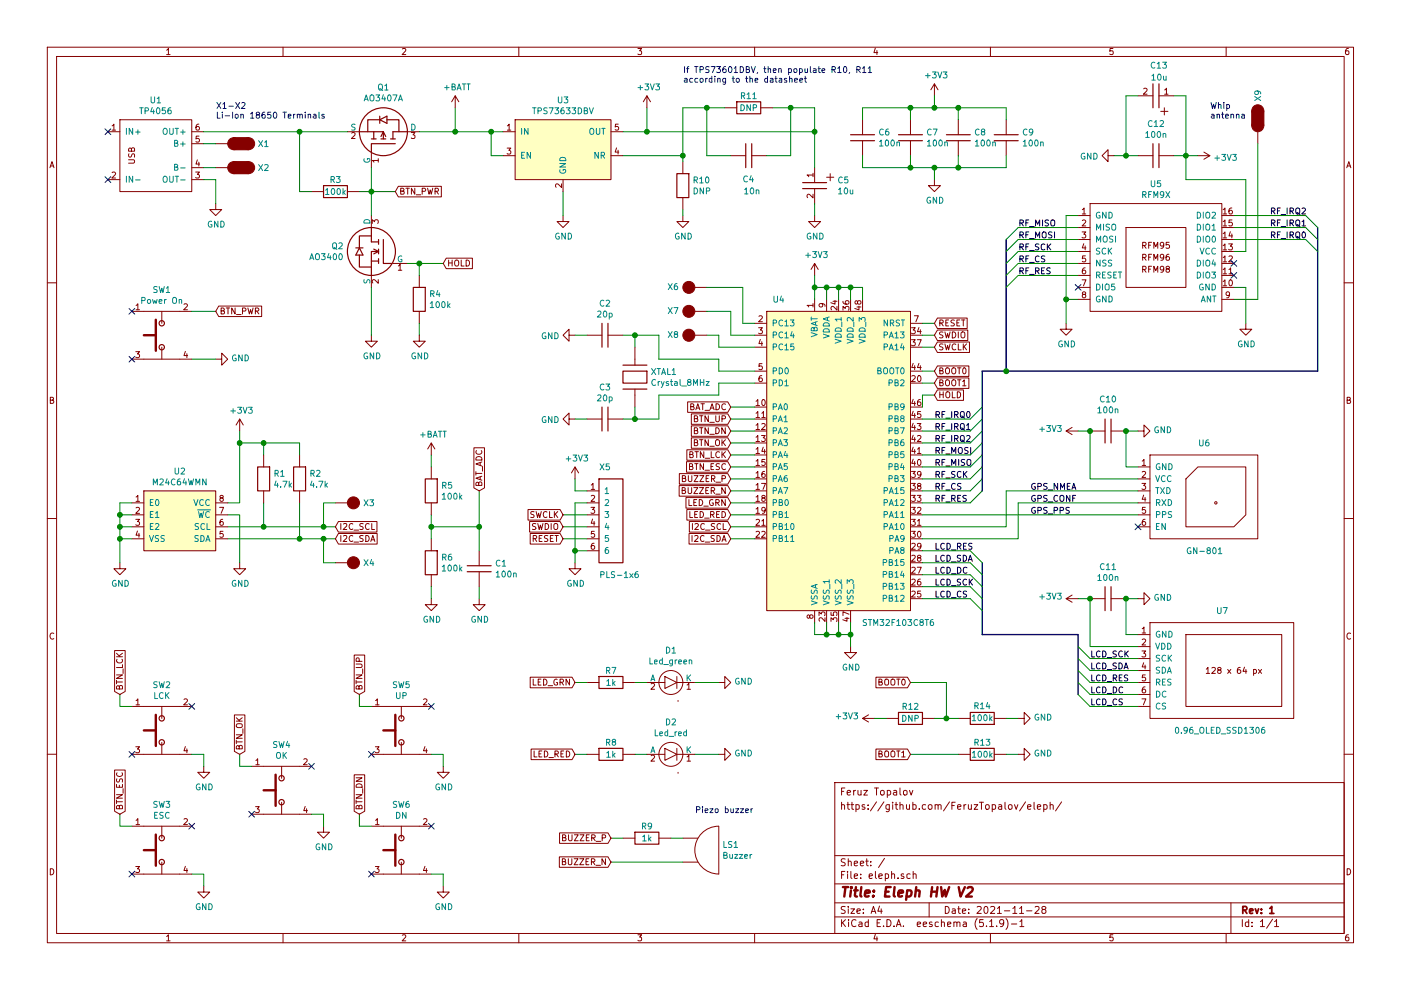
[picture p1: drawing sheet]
EESchema Schematic File Version 4
EELAYER 30 0
EELAYER END
$Descr A4 11693 8268
encoding utf-8
Sheet 1 1
Title "Eleph HW V2"
Date "2021-11-28"
Rev "1"
Comp ""
Comment1 ""
Comment2 ""
Comment3 "https://github.com/FeruzTopalov/eleph/"
Comment4 "Feruz Topalov"
$EndDescr
$Comp
L eleph:STM32F103C8T6 U4
U 1 1
P 6300 2500
F 0 "U4" H 6500 2500 50  0000 C CNN
F 1 "STM32F103C8T6" H 7500 -200 50  0000 C CNN
F 2 "eleph:LQFP-48" H 6300 2400 50  0001 C CNN
F 3 "" H 6300 2400 50  0001 C CNN
	1    6300 2500
	1    0    0    -1  
$EndComp
$Comp
L eleph:Crystal_8MHz XTAL1
U 1 1
P 5300 2900
F 0 "XTAL1" V 5504 3030 50  0000 L CNN
F 1 "Crystal_8MHz" V 5595 3030 50  0000 L CNN
F 2 "eleph:HC49SM" H 5300 2900 50  0001 C CNN
F 3 "" H 5300 2900 50  0001 C CNN
	1    5300 2900
	0    1    1    0   
$EndComp
$Comp
L eleph:TP4056 U1
U 1 1
P 900 1100
F 0 "U1" H 1300 1365 50  0000 C CNN
F 1 "TP4056" H 1300 1274 50  0000 C CNN
F 2 "eleph:TP4056" H 900 1100 50  0001 C CNN
F 3 "" H 900 1100 50  0001 C CNN
	1    900  1100
	1    0    0    -1  
$EndComp
$Comp
L eleph:TPS73633DBV U3
U 1 1
P 4200 1000
F 0 "U3" H 4700 1165 50  0000 C CNN
F 1 "TPS73633DBV" H 4700 1074 50  0000 C CNN
F 2 "eleph:SOT-23-5" H 4200 1000 50  0001 C CNN
F 3 "" H 4200 1000 50  0001 C CNN
	1    4200 1000
	1    0    0    -1  
$EndComp
$Comp
L eleph:AO3400 Q2
U 1 1
P 3400 2200
F 0 "Q2" H 3930 2346 50  0000 L CNN
F 1 "AO3400" H 3930 2255 50  0000 L CNN
F 2 "eleph:SOT-23" H 3300 2800 50  0001 C CNN
F 3 "" H 3300 2800 50  0001 C CNN
	1    3400 2200
	-1   0    0    -1  
$EndComp
$Comp
L eleph:AO3407A Q1
U 1 1
P 3100 1400
F 0 "Q1" V 3767 1500 50  0000 C CNN
F 1 "AO3407A" V 3676 1500 50  0000 C CNN
F 2 "eleph:SOT-23" H 3000 2000 50  0001 C CNN
F 3 "" H 3000 2000 50  0001 C CNN
	1    3100 1400
	0    1    -1   0   
$EndComp
$Comp
L eleph:M24C64WMN U2
U 1 1
P 1100 4100
F 0 "U2" H 1500 4265 50  0000 C CNN
F 1 "M24C64WMN" H 1500 4174 50  0000 C CNN
F 2 "eleph:SOIC-8" H 1100 4100 50  0001 C CNN
F 3 "" H 1100 4100 50  0001 C CNN
	1    1100 4100
	1    0    0    -1  
$EndComp
$Comp
L eleph:Pad_oval X1
U 1 1
P 1800 1200
F 0 "X1" H 2200 1200 50  0000 C CNN
F 1 "Pad_oval" H 2000 1100 50  0001 C CNN
F 2 "eleph:Pad_oval" H 1800 1200 50  0001 C CNN
F 3 "" H 1800 1200 50  0001 C CNN
	1    1800 1200
	1    0    0    -1  
$EndComp
$Comp
L eleph:Buzzer LS1
U 1 1
P 5700 6900
F 0 "LS1" H 6028 6746 50  0000 L CNN
F 1 "Buzzer" H 6028 6655 50  0000 L CNN
F 2 "eleph:Buzzer_pitch7.6mm" H 5700 6900 50  0001 C CNN
F 3 "" H 5700 6900 50  0001 C CNN
	1    5700 6900
	1    0    0    -1  
$EndComp
$Comp
L eleph:Button SW4
U 1 1
P 2100 6400
F 0 "SW4" H 2350 6581 50  0000 C CNN
F 1 "OK" H 2350 6490 50  0000 C CNN
F 2 "eleph:6x6switch_smd" H 2100 6600 50  0001 C CNN
F 3 "" H 2100 6600 50  0001 C CNN
	1    2100 6400
	1    0    0    -1  
$EndComp
$Comp
L eleph:Pad_oval X2
U 1 1
P 1800 1400
F 0 "X2" H 2200 1400 50  0000 C CNN
F 1 "Pad_oval" H 2000 1300 50  0001 C CNN
F 2 "eleph:Pad_oval" H 1800 1400 50  0001 C CNN
F 3 "" H 1800 1400 50  0001 C CNN
	1    1800 1400
	1    0    0    -1  
$EndComp
$Comp
L eleph:C C4
U 1 1
P 6400 1300
F 0 "C4" H 6500 1500 50  0000 L CNN
F 1 "10n" H 6450 1600 50  0000 L CNN
F 2 "eleph:C0805" H 6400 1800 50  0001 C CNN
F 3 "" H 6400 1800 50  0001 C CNN
	1    6400 1300
	-1   0    0    1   
$EndComp
$Comp
L power:GND #PWR04
U 1 1
P 1800 1700
F 0 "#PWR04" H 1800 1450 50  0001 C CNN
F 1 "GND" H 1805 1527 50  0000 C CNN
F 2 "" H 1800 1700 50  0001 C CNN
F 3 "" H 1800 1700 50  0001 C CNN
	1    1800 1700
	1    0    0    -1  
$EndComp
$Comp
L power:+3V3 #PWR022
U 1 1
P 5400 900
F 0 "#PWR022" H 5400 750 50  0001 C CNN
F 1 "+3V3" H 5415 1073 50  0000 C CNN
F 2 "" H 5400 900 50  0001 C CNN
F 3 "" H 5400 900 50  0001 C CNN
	1    5400 900 
	1    0    0    -1  
$EndComp
$Comp
L power:GND #PWR017
U 1 1
P 4700 1800
F 0 "#PWR017" H 4700 1550 50  0001 C CNN
F 1 "GND" H 4705 1627 50  0000 C CNN
F 2 "" H 4700 1800 50  0001 C CNN
F 3 "" H 4700 1800 50  0001 C CNN
	1    4700 1800
	1    0    0    -1  
$EndComp
$Comp
L eleph:R R3
U 1 1
P 2600 1600
F 0 "R3" H 2800 1700 50  0000 C CNN
F 1 "100k" H 2800 1600 50  0000 C CNN
F 2 "eleph:R0805" H 2700 2100 50  0001 C CNN
F 3 "" H 2700 2100 50  0001 C CNN
	1    2600 1600
	1    0    0    -1  
$EndComp
$Comp
L eleph:Button SW1
U 1 1
P 1100 2600
F 0 "SW1" H 1350 2781 50  0000 C CNN
F 1 "Power On" H 1350 2690 50  0000 C CNN
F 2 "eleph:52x52switch_smd_lowprofile" H 1100 2800 50  0001 C CNN
F 3 "" H 1100 2800 50  0001 C CNN
	1    1100 2600
	1    0    0    -1  
$EndComp
$Comp
L eleph:R R4
U 1 1
P 3500 2300
F 0 "R4" V 3654 2380 50  0000 L CNN
F 1 "100k" V 3745 2380 50  0000 L CNN
F 2 "eleph:R0805" H 3600 2800 50  0001 C CNN
F 3 "" H 3600 2800 50  0001 C CNN
	1    3500 2300
	0    1    1    0   
$EndComp
$Comp
L eleph:R R5
U 1 1
P 3600 3900
F 0 "R5" V 3754 3980 50  0000 L CNN
F 1 "100k" V 3845 3980 50  0000 L CNN
F 2 "eleph:R0805" H 3700 4400 50  0001 C CNN
F 3 "" H 3700 4400 50  0001 C CNN
	1    3600 3900
	0    1    1    0   
$EndComp
$Comp
L eleph:R R6
U 1 1
P 3600 4500
F 0 "R6" V 3754 4580 50  0000 L CNN
F 1 "100k" V 3845 4580 50  0000 L CNN
F 2 "eleph:R0805" H 3700 5000 50  0001 C CNN
F 3 "" H 3700 5000 50  0001 C CNN
	1    3600 4500
	0    1    1    0   
$EndComp
$Comp
L eleph:C C3
U 1 1
P 4900 3500
F 0 "C3" H 5050 3767 50  0000 C CNN
F 1 "20p" H 5050 3676 50  0000 C CNN
F 2 "eleph:C0805" H 4900 4000 50  0001 C CNN
F 3 "" H 4900 4000 50  0001 C CNN
	1    4900 3500
	1    0    0    -1  
$EndComp
$Comp
L eleph:C C2
U 1 1
P 4900 2800
F 0 "C2" H 5050 3067 50  0000 C CNN
F 1 "20p" H 5050 2976 50  0000 C CNN
F 2 "eleph:C0805" H 4900 3300 50  0001 C CNN
F 3 "" H 4900 3300 50  0001 C CNN
	1    4900 2800
	1    0    0    -1  
$EndComp
$Comp
L eleph:C_pol C13
U 1 1
P 9800 800
F 0 "C13" H 9850 550 50  0000 L CNN
F 1 "10u" H 9850 650 50  0000 L CNN
F 2 "eleph:C_tantA" H 9800 1300 50  0001 C CNN
F 3 "" H 9800 1300 50  0001 C CNN
	1    9800 800 
	-1   0    0    1   
$EndComp
$Comp
L eleph:R R7
U 1 1
P 4900 5700
F 0 "R7" H 5100 5800 50  0000 C CNN
F 1 "1k" H 5100 5700 50  0000 C CNN
F 2 "eleph:R0805" H 5000 6200 50  0001 C CNN
F 3 "" H 5000 6200 50  0001 C CNN
	1    4900 5700
	1    0    0    -1  
$EndComp
$Comp
L eleph:R R8
U 1 1
P 4900 6300
F 0 "R8" H 5100 6400 50  0000 C CNN
F 1 "1k" H 5100 6300 50  0000 C CNN
F 2 "eleph:R0805" H 5000 6800 50  0001 C CNN
F 3 "" H 5000 6800 50  0001 C CNN
	1    4900 6300
	1    0    0    -1  
$EndComp
$Comp
L power:GND #PWR019
U 1 1
P 4800 3500
F 0 "#PWR019" H 4800 3250 50  0001 C CNN
F 1 "GND" V 4805 3372 50  0000 R CNN
F 2 "" H 4800 3500 50  0001 C CNN
F 3 "" H 4800 3500 50  0001 C CNN
	1    4800 3500
	0    1    1    0   
$EndComp
$Comp
L power:GND #PWR018
U 1 1
P 4800 2800
F 0 "#PWR018" H 4800 2550 50  0001 C CNN
F 1 "GND" V 4805 2672 50  0000 R CNN
F 2 "" H 4800 2800 50  0001 C CNN
F 3 "" H 4800 2800 50  0001 C CNN
	1    4800 2800
	0    1    1    0   
$EndComp
$Comp
L power:+3V3 #PWR06
U 1 1
P 2000 3600
F 0 "#PWR06" H 2000 3450 50  0001 C CNN
F 1 "+3V3" H 2015 3773 50  0000 C CNN
F 2 "" H 2000 3600 50  0001 C CNN
F 3 "" H 2000 3600 50  0001 C CNN
	1    2000 3600
	1    0    0    -1  
$EndComp
$Comp
L power:GND #PWR01
U 1 1
P 1000 4700
F 0 "#PWR01" H 1000 4450 50  0001 C CNN
F 1 "GND" H 1005 4527 50  0000 C CNN
F 2 "" H 1000 4700 50  0001 C CNN
F 3 "" H 1000 4700 50  0001 C CNN
	1    1000 4700
	1    0    0    -1  
$EndComp
Wire Wire Line
	1900 4200 2000 4200
Wire Wire Line
	2000 4200 2000 3700
Connection ~ 2000 3700
Wire Wire Line
	2000 3700 2000 3600
Wire Wire Line
	1100 4500 1000 4500
Wire Wire Line
	1000 4500 1000 4700
Wire Wire Line
	1100 4200 1000 4200
Wire Wire Line
	1000 4200 1000 4300
Connection ~ 1000 4500
Wire Wire Line
	1100 4300 1000 4300
Connection ~ 1000 4300
Wire Wire Line
	1000 4300 1000 4400
Wire Wire Line
	1100 4400 1000 4400
Connection ~ 1000 4400
Wire Wire Line
	1000 4400 1000 4500
$Comp
L power:GND #PWR07
U 1 1
P 2000 4700
F 0 "#PWR07" H 2000 4450 50  0001 C CNN
F 1 "GND" H 2005 4527 50  0000 C CNN
F 2 "" H 2000 4700 50  0001 C CNN
F 3 "" H 2000 4700 50  0001 C CNN
	1    2000 4700
	1    0    0    -1  
$EndComp
Wire Wire Line
	1900 4300 2000 4300
Wire Wire Line
	2000 4300 2000 4700
Text GLabel 2800 4400 2    50   Input ~ 0
I2C_SCL
Text GLabel 2800 4500 2    50   Input ~ 0
I2C_SDA
Wire Wire Line
	2800 4400 2700 4400
$Comp
L eleph:R R9
U 1 1
P 5200 7000
F 0 "R9" H 5400 7100 50  0000 C CNN
F 1 "1k" H 5400 7000 50  0000 C CNN
F 2 "eleph:R0805" H 5300 7500 50  0001 C CNN
F 3 "" H 5300 7500 50  0001 C CNN
	1    5200 7000
	1    0    0    -1  
$EndComp
Text GLabel 5100 7000 0    50   Input ~ 0
BUZZER_P
Text GLabel 5100 7200 0    50   Input ~ 0
BUZZER_N
Wire Wire Line
	5100 7000 5200 7000
Wire Wire Line
	5600 7000 5700 7000
Wire Wire Line
	5700 7200 5100 7200
Text GLabel 4800 5700 0    50   Input ~ 0
LED_GRN
Text GLabel 4800 6300 0    50   Input ~ 0
LED_RED
Wire Wire Line
	4800 5700 4900 5700
Wire Wire Line
	5300 5700 5400 5700
Wire Wire Line
	5400 6300 5300 6300
Wire Wire Line
	4900 6300 4800 6300
$Comp
L power:GND #PWR025
U 1 1
P 6000 5700
F 0 "#PWR025" H 6000 5450 50  0001 C CNN
F 1 "GND" V 6005 5572 50  0000 R CNN
F 2 "" H 6000 5700 50  0001 C CNN
F 3 "" H 6000 5700 50  0001 C CNN
	1    6000 5700
	0    -1   -1   0   
$EndComp
$Comp
L power:GND #PWR026
U 1 1
P 6000 6300
F 0 "#PWR026" H 6000 6050 50  0001 C CNN
F 1 "GND" V 6005 6172 50  0000 R CNN
F 2 "" H 6000 6300 50  0001 C CNN
F 3 "" H 6000 6300 50  0001 C CNN
	1    6000 6300
	0    -1   -1   0   
$EndComp
Wire Wire Line
	6000 5700 5800 5700
Wire Wire Line
	5800 6300 6000 6300
$Comp
L eleph:Button SW5
U 1 1
P 3100 5900
F 0 "SW5" H 3350 6081 50  0000 C CNN
F 1 "UP" H 3350 5990 50  0000 C CNN
F 2 "eleph:6x6switch_smd" H 3100 6100 50  0001 C CNN
F 3 "" H 3100 6100 50  0001 C CNN
	1    3100 5900
	1    0    0    -1  
$EndComp
$Comp
L eleph:Button SW6
U 1 1
P 3100 6900
F 0 "SW6" H 3350 7081 50  0000 C CNN
F 1 "DN" H 3350 6990 50  0000 C CNN
F 2 "eleph:6x6switch_smd" H 3100 7100 50  0001 C CNN
F 3 "" H 3100 7100 50  0001 C CNN
	1    3100 6900
	1    0    0    -1  
$EndComp
$Comp
L eleph:Button SW2
U 1 1
P 1100 5900
F 0 "SW2" H 1350 6081 50  0000 C CNN
F 1 "LCK" H 1350 5990 50  0000 C CNN
F 2 "eleph:6x6switch_smd" H 1100 6100 50  0001 C CNN
F 3 "" H 1100 6100 50  0001 C CNN
	1    1100 5900
	1    0    0    -1  
$EndComp
$Comp
L eleph:Button SW3
U 1 1
P 1100 6900
F 0 "SW3" H 1350 7081 50  0000 C CNN
F 1 "ESC" H 1350 6990 50  0000 C CNN
F 2 "eleph:6x6switch_smd" H 1100 7100 50  0001 C CNN
F 3 "" H 1100 7100 50  0001 C CNN
	1    1100 6900
	1    0    0    -1  
$EndComp
$Comp
L power:GND #PWR014
U 1 1
P 3700 7400
F 0 "#PWR014" H 3700 7150 50  0001 C CNN
F 1 "GND" H 3705 7227 50  0000 C CNN
F 2 "" H 3700 7400 50  0001 C CNN
F 3 "" H 3700 7400 50  0001 C CNN
	1    3700 7400
	1    0    0    -1  
$EndComp
$Comp
L power:GND #PWR013
U 1 1
P 3700 6400
F 0 "#PWR013" H 3700 6150 50  0001 C CNN
F 1 "GND" H 3705 6227 50  0000 C CNN
F 2 "" H 3700 6400 50  0001 C CNN
F 3 "" H 3700 6400 50  0001 C CNN
	1    3700 6400
	1    0    0    -1  
$EndComp
$Comp
L power:GND #PWR08
U 1 1
P 2700 6900
F 0 "#PWR08" H 2700 6650 50  0001 C CNN
F 1 "GND" H 2705 6727 50  0000 C CNN
F 2 "" H 2700 6900 50  0001 C CNN
F 3 "" H 2700 6900 50  0001 C CNN
	1    2700 6900
	1    0    0    -1  
$EndComp
$Comp
L power:GND #PWR03
U 1 1
P 1700 7400
F 0 "#PWR03" H 1700 7150 50  0001 C CNN
F 1 "GND" H 1705 7227 50  0000 C CNN
F 2 "" H 1700 7400 50  0001 C CNN
F 3 "" H 1700 7400 50  0001 C CNN
	1    1700 7400
	1    0    0    -1  
$EndComp
$Comp
L power:GND #PWR02
U 1 1
P 1700 6400
F 0 "#PWR02" H 1700 6150 50  0001 C CNN
F 1 "GND" H 1705 6227 50  0000 C CNN
F 2 "" H 1700 6400 50  0001 C CNN
F 3 "" H 1700 6400 50  0001 C CNN
	1    1700 6400
	1    0    0    -1  
$EndComp
Text GLabel 1000 5800 1    50   Input ~ 0
BTN_LCK
Text GLabel 1000 6800 1    50   Input ~ 0
BTN_ESC
Text GLabel 2000 6300 1    50   Input ~ 0
BTN_OK
Text GLabel 3000 5800 1    50   Input ~ 0
BTN_UP
Text GLabel 3000 6800 1    50   Input ~ 0
BTN_DN
Wire Wire Line
	1000 5800 1000 5900
Wire Wire Line
	1000 5900 1100 5900
Wire Wire Line
	1000 6800 1000 6900
Wire Wire Line
	1000 6900 1100 6900
Wire Wire Line
	1600 6300 1700 6300
Wire Wire Line
	1700 6300 1700 6400
Wire Wire Line
	2000 6300 2000 6400
Wire Wire Line
	2000 6400 2100 6400
Wire Wire Line
	2600 6800 2700 6800
Wire Wire Line
	2700 6800 2700 6900
Wire Wire Line
	1600 7300 1700 7300
Wire Wire Line
	1700 7300 1700 7400
Wire Wire Line
	3000 5800 3000 5900
Wire Wire Line
	3000 5900 3100 5900
Wire Wire Line
	3000 6800 3000 6900
Wire Wire Line
	3000 6900 3100 6900
Wire Wire Line
	3600 7300 3700 7300
Wire Wire Line
	3700 7300 3700 7400
Wire Wire Line
	3600 6300 3700 6300
Wire Wire Line
	3700 6300 3700 6400
Text GLabel 3300 1600 2    50   Input ~ 0
BTN_PWR
Text GLabel 3700 2200 2    50   Input ~ 0
HOLD
$Comp
L power:GND #PWR010
U 1 1
P 3500 2800
F 0 "#PWR010" H 3500 2550 50  0001 C CNN
F 1 "GND" H 3505 2627 50  0000 C CNN
F 2 "" H 3500 2800 50  0001 C CNN
F 3 "" H 3500 2800 50  0001 C CNN
	1    3500 2800
	1    0    0    -1  
$EndComp
$Comp
L power:GND #PWR09
U 1 1
P 3100 2800
F 0 "#PWR09" H 3100 2550 50  0001 C CNN
F 1 "GND" H 3105 2627 50  0000 C CNN
F 2 "" H 3100 2800 50  0001 C CNN
F 3 "" H 3100 2800 50  0001 C CNN
	1    3100 2800
	1    0    0    -1  
$EndComp
Wire Wire Line
	1700 1400 1800 1400
Wire Wire Line
	1800 1200 1700 1200
Wire Wire Line
	1700 1100 2500 1100
Wire Wire Line
	1700 1500 1800 1500
Wire Wire Line
	1800 1500 1800 1700
Wire Wire Line
	2600 1600 2500 1600
Wire Wire Line
	2500 1600 2500 1100
Connection ~ 2500 1100
Wire Wire Line
	2500 1100 2900 1100
Wire Wire Line
	3100 1400 3100 1600
Wire Wire Line
	3000 1600 3100 1600
Connection ~ 3100 1600
Wire Wire Line
	3100 1600 3100 1800
Wire Wire Line
	3300 1600 3100 1600
Wire Wire Line
	3100 2400 3100 2800
Wire Wire Line
	3400 2200 3500 2200
Wire Wire Line
	3500 2300 3500 2200
Connection ~ 3500 2200
Wire Wire Line
	3500 2200 3700 2200
Wire Wire Line
	3500 2700 3500 2800
Wire Wire Line
	3500 1100 3800 1100
$Comp
L power:+BATT #PWR015
U 1 1
P 3800 900
F 0 "#PWR015" H 3800 750 50  0001 C CNN
F 1 "+BATT" H 3815 1073 50  0000 C CNN
F 2 "" H 3800 900 50  0001 C CNN
F 3 "" H 3800 900 50  0001 C CNN
	1    3800 900 
	1    0    0    -1  
$EndComp
Wire Wire Line
	3800 900  3800 1100
Connection ~ 3800 1100
Wire Wire Line
	3800 1100 4100 1100
Wire Wire Line
	4200 1300 4100 1300
Wire Wire Line
	4100 1300 4100 1100
Connection ~ 4100 1100
Wire Wire Line
	4100 1100 4200 1100
Wire Wire Line
	4700 1600 4700 1800
Wire Wire Line
	5400 900  5400 1100
Connection ~ 5400 1100
Wire Wire Line
	5400 1100 5200 1100
Text GLabel 1800 2600 2    50   Input ~ 0
BTN_PWR
$Comp
L power:GND #PWR05
U 1 1
P 1800 3000
F 0 "#PWR05" H 1800 2750 50  0001 C CNN
F 1 "GND" V 1805 2872 50  0000 R CNN
F 2 "" H 1800 3000 50  0001 C CNN
F 3 "" H 1800 3000 50  0001 C CNN
	1    1800 3000
	0    -1   -1   0   
$EndComp
$Comp
L power:+BATT #PWR011
U 1 1
P 3600 3800
F 0 "#PWR011" H 3600 3650 50  0001 C CNN
F 1 "+BATT" H 3615 3973 50  0000 C CNN
F 2 "" H 3600 3800 50  0001 C CNN
F 3 "" H 3600 3800 50  0001 C CNN
	1    3600 3800
	1    0    0    -1  
$EndComp
$Comp
L power:GND #PWR012
U 1 1
P 3600 5000
F 0 "#PWR012" H 3600 4750 50  0001 C CNN
F 1 "GND" H 3605 4827 50  0000 C CNN
F 2 "" H 3600 5000 50  0001 C CNN
F 3 "" H 3600 5000 50  0001 C CNN
	1    3600 5000
	1    0    0    -1  
$EndComp
Wire Wire Line
	3600 5000 3600 4900
Wire Wire Line
	3600 4300 3600 4400
Wire Wire Line
	3600 3900 3600 3800
$Comp
L eleph:C C1
U 1 1
P 4000 4600
F 0 "C1" V 4104 4730 50  0000 L CNN
F 1 "100n" V 4195 4730 50  0000 L CNN
F 2 "eleph:C0805" H 4000 5100 50  0001 C CNN
F 3 "" H 4000 5100 50  0001 C CNN
	1    4000 4600
	0    1    1    0   
$EndComp
Wire Wire Line
	3600 4400 4000 4400
Wire Wire Line
	4000 4400 4000 4600
Connection ~ 3600 4400
Wire Wire Line
	3600 4400 3600 4500
$Comp
L power:GND #PWR016
U 1 1
P 4000 5000
F 0 "#PWR016" H 4000 4750 50  0001 C CNN
F 1 "GND" H 4005 4827 50  0000 C CNN
F 2 "" H 4000 5000 50  0001 C CNN
F 3 "" H 4000 5000 50  0001 C CNN
	1    4000 5000
	1    0    0    -1  
$EndComp
Wire Wire Line
	4000 5000 4000 4900
Text GLabel 4000 4100 1    50   Input ~ 0
BAT_ADC
Text GLabel 6100 3400 0    50   Input ~ 0
BAT_ADC
Text GLabel 6100 3500 0    50   Input ~ 0
BTN_UP
Text GLabel 6100 3600 0    50   Input ~ 0
BTN_DN
Text GLabel 6100 3700 0    50   Input ~ 0
BTN_OK
Text GLabel 6100 3800 0    50   Input ~ 0
BTN_LCK
Text GLabel 6100 3900 0    50   Input ~ 0
BTN_ESC
Text GLabel 6100 4000 0    50   Input ~ 0
BUZZER_P
Text GLabel 6100 4100 0    50   Input ~ 0
BUZZER_N
Text GLabel 6100 4300 0    50   Input ~ 0
LED_RED
Text GLabel 6100 4200 0    50   Input ~ 0
LED_GRN
Text GLabel 6100 4400 0    50   Input ~ 0
I2C_SCL
Text GLabel 6100 4500 0    50   Input ~ 0
I2C_SDA
Wire Wire Line
	4800 2800 4900 2800
Wire Wire Line
	5200 2800 5300 2800
Wire Wire Line
	5300 2800 5300 2900
Wire Wire Line
	4800 3500 4900 3500
Wire Wire Line
	5200 3500 5300 3500
Wire Wire Line
	5300 3500 5300 3400
Wire Wire Line
	5300 3500 5500 3500
Wire Wire Line
	5500 3500 5500 3300
Wire Wire Line
	5500 3300 6000 3300
Wire Wire Line
	6000 3300 6000 3200
Wire Wire Line
	6000 3200 6300 3200
Connection ~ 5300 3500
Wire Wire Line
	6300 3100 6000 3100
Wire Wire Line
	6000 3100 6000 3000
Wire Wire Line
	6000 3000 5500 3000
Wire Wire Line
	5500 3000 5500 2800
Wire Wire Line
	5500 2800 5300 2800
Connection ~ 5300 2800
Wire Wire Line
	6100 3400 6300 3400
Wire Wire Line
	6300 3500 6100 3500
Wire Wire Line
	6100 3600 6300 3600
Wire Wire Line
	6300 3700 6100 3700
Wire Wire Line
	6100 3800 6300 3800
Wire Wire Line
	6300 3900 6100 3900
Wire Wire Line
	6100 4000 6300 4000
Wire Wire Line
	6300 4100 6100 4100
Wire Wire Line
	6100 4200 6300 4200
Wire Wire Line
	6300 4300 6100 4300
Wire Wire Line
	6100 4400 6300 4400
Wire Wire Line
	6300 4500 6100 4500
$Comp
L eleph:C C6
U 1 1
P 7200 1000
F 0 "C6" V 7304 1130 50  0000 L CNN
F 1 "100n" V 7395 1130 50  0000 L CNN
F 2 "eleph:C0805" H 7200 1500 50  0001 C CNN
F 3 "" H 7200 1500 50  0001 C CNN
	1    7200 1000
	0    1    1    0   
$EndComp
$Comp
L eleph:C C7
U 1 1
P 7600 1000
F 0 "C7" V 7704 1130 50  0000 L CNN
F 1 "100n" V 7795 1130 50  0000 L CNN
F 2 "eleph:C0805" H 7600 1500 50  0001 C CNN
F 3 "" H 7600 1500 50  0001 C CNN
	1    7600 1000
	0    1    1    0   
$EndComp
$Comp
L eleph:C C8
U 1 1
P 8000 1000
F 0 "C8" V 8104 1130 50  0000 L CNN
F 1 "100n" V 8195 1130 50  0000 L CNN
F 2 "eleph:C0805" H 8000 1500 50  0001 C CNN
F 3 "" H 8000 1500 50  0001 C CNN
	1    8000 1000
	0    1    1    0   
$EndComp
$Comp
L eleph:C C9
U 1 1
P 8400 1000
F 0 "C9" V 8504 1130 50  0000 L CNN
F 1 "100n" V 8595 1130 50  0000 L CNN
F 2 "eleph:C0805" H 8400 1500 50  0001 C CNN
F 3 "" H 8400 1500 50  0001 C CNN
	1    8400 1000
	0    1    1    0   
$EndComp
$Comp
L power:GND #PWR032
U 1 1
P 7800 1500
F 0 "#PWR032" H 7800 1250 50  0001 C CNN
F 1 "GND" H 7805 1327 50  0000 C CNN
F 2 "" H 7800 1500 50  0001 C CNN
F 3 "" H 7800 1500 50  0001 C CNN
	1    7800 1500
	1    0    0    -1  
$EndComp
$Comp
L power:+3V3 #PWR031
U 1 1
P 7800 800
F 0 "#PWR031" H 7800 650 50  0001 C CNN
F 1 "+3V3" H 7815 973 50  0000 C CNN
F 2 "" H 7800 800 50  0001 C CNN
F 3 "" H 7800 800 50  0001 C CNN
	1    7800 800 
	1    0    0    -1  
$EndComp
Wire Wire Line
	7200 1000 7200 900 
Wire Wire Line
	7200 900  7600 900 
Wire Wire Line
	8400 900  8400 1000
Wire Wire Line
	8000 1000 8000 900 
Connection ~ 8000 900 
Wire Wire Line
	8000 900  8400 900 
Wire Wire Line
	7600 1000 7600 900 
Connection ~ 7600 900 
Wire Wire Line
	7200 1300 7200 1400
Wire Wire Line
	7200 1400 7600 1400
Wire Wire Line
	8400 1400 8400 1300
Wire Wire Line
	8000 1300 8000 1400
Connection ~ 8000 1400
Wire Wire Line
	8000 1400 8400 1400
Wire Wire Line
	7600 1300 7600 1400
Connection ~ 7600 1400
$Comp
L power:GND #PWR029
U 1 1
P 7100 5400
F 0 "#PWR029" H 7100 5150 50  0001 C CNN
F 1 "GND" H 7105 5227 50  0000 C CNN
F 2 "" H 7100 5400 50  0001 C CNN
F 3 "" H 7100 5400 50  0001 C CNN
	1    7100 5400
	1    0    0    -1  
$EndComp
Wire Wire Line
	6800 5200 6800 5300
Wire Wire Line
	6800 5300 6900 5300
Wire Wire Line
	7100 5300 7100 5400
Wire Wire Line
	7100 5200 7100 5300
Connection ~ 7100 5300
Wire Wire Line
	7000 5200 7000 5300
Connection ~ 7000 5300
Wire Wire Line
	7000 5300 7100 5300
Wire Wire Line
	6900 5200 6900 5300
Connection ~ 6900 5300
Wire Wire Line
	6900 5300 7000 5300
$Comp
L power:+3V3 #PWR028
U 1 1
P 6800 2300
F 0 "#PWR028" H 6800 2150 50  0001 C CNN
F 1 "+3V3" H 6815 2473 50  0000 C CNN
F 2 "" H 6800 2300 50  0001 C CNN
F 3 "" H 6800 2300 50  0001 C CNN
	1    6800 2300
	1    0    0    -1  
$EndComp
Wire Wire Line
	7200 2500 7200 2400
Wire Wire Line
	7200 2400 7100 2400
Wire Wire Line
	6800 2400 6800 2300
Wire Wire Line
	6800 2500 6800 2400
Connection ~ 6800 2400
Wire Wire Line
	6900 2500 6900 2400
Connection ~ 6900 2400
Wire Wire Line
	6900 2400 6800 2400
Wire Wire Line
	7000 2500 7000 2400
Connection ~ 7000 2400
Wire Wire Line
	7000 2400 6900 2400
Wire Wire Line
	7100 2500 7100 2400
Connection ~ 7100 2400
Wire Wire Line
	7100 2400 7000 2400
$Comp
L eleph:Pad_round X3
U 1 1
P 2800 4200
F 0 "X3" H 3030 4200 50  0000 L CNN
F 1 "Pad_round" H 3000 4100 50  0001 C CNN
F 2 "eleph:Pad_round" H 2800 4200 50  0001 C CNN
F 3 "" H 2800 4200 50  0001 C CNN
	1    2800 4200
	1    0    0    -1  
$EndComp
$Comp
L eleph:Pad_round X4
U 1 1
P 2800 4700
F 0 "X4" H 3030 4700 50  0000 L CNN
F 1 "Pad_round" H 3000 4600 50  0001 C CNN
F 2 "eleph:Pad_round" H 2800 4700 50  0001 C CNN
F 3 "" H 2800 4700 50  0001 C CNN
	1    2800 4700
	1    0    0    -1  
$EndComp
Wire Wire Line
	7600 900  7800 900 
Wire Wire Line
	7600 1400 7800 1400
Wire Wire Line
	2800 4200 2700 4200
Wire Wire Line
	2700 4200 2700 4400
Connection ~ 2700 4400
Wire Wire Line
	2700 4700 2700 4500
Connection ~ 2700 4500
Wire Wire Line
	2700 4500 2800 4500
Text GLabel 7800 3300 2    50   Input ~ 0
HOLD
Text GLabel 7800 3100 2    50   Input ~ 0
BOOT0
Text GLabel 7800 3200 2    50   Input ~ 0
BOOT1
Connection ~ 9400 3600
Wire Wire Line
	9400 3600 9500 3600
Connection ~ 9100 3600
Wire Wire Line
	9000 3600 9100 3600
Connection ~ 9400 5000
Wire Wire Line
	9400 5000 9500 5000
Connection ~ 9100 5000
Wire Wire Line
	9000 5000 9100 5000
Text Label 7800 3600 0    50   ~ 0
RF_IRQ1
Text Label 7800 3500 0    50   ~ 0
RF_IRQ0
Text Label 7800 3800 0    50   ~ 0
RF_MOSI
Text Label 7800 3900 0    50   ~ 0
RF_MISO
Text Label 7800 4000 0    50   ~ 0
RF_SCK
Text Label 7800 4100 0    50   ~ 0
RF_CS
Text Label 7800 4200 0    50   ~ 0
RF_RES
Wire Wire Line
	7700 4200 8100 4200
Wire Wire Line
	7700 4100 8100 4100
Wire Wire Line
	7700 4000 8100 4000
Wire Wire Line
	7700 3900 8100 3900
Wire Wire Line
	7700 3800 8100 3800
Wire Wire Line
	7700 3700 8100 3700
Wire Wire Line
	7700 3600 8100 3600
$Comp
L power:+3V3 #PWR037
U 1 1
P 9000 5000
F 0 "#PWR037" H 9000 4850 50  0001 C CNN
F 1 "+3V3" V 9015 5128 50  0000 L CNN
F 2 "" H 9000 5000 50  0001 C CNN
F 3 "" H 9000 5000 50  0001 C CNN
	1    9000 5000
	0    -1   -1   0   
$EndComp
$Comp
L power:+3V3 #PWR036
U 1 1
P 9000 3600
F 0 "#PWR036" H 9000 3450 50  0001 C CNN
F 1 "+3V3" V 9015 3728 50  0000 L CNN
F 2 "" H 9000 3600 50  0001 C CNN
F 3 "" H 9000 3600 50  0001 C CNN
	1    9000 3600
	0    -1   -1   0   
$EndComp
$Comp
L power:GND #PWR040
U 1 1
P 9500 5000
F 0 "#PWR040" H 9500 4750 50  0001 C CNN
F 1 "GND" V 9505 4872 50  0000 R CNN
F 2 "" H 9500 5000 50  0001 C CNN
F 3 "" H 9500 5000 50  0001 C CNN
	1    9500 5000
	0    -1   -1   0   
$EndComp
$Comp
L power:GND #PWR039
U 1 1
P 9500 3600
F 0 "#PWR039" H 9500 3350 50  0001 C CNN
F 1 "GND" V 9505 3472 50  0000 R CNN
F 2 "" H 9500 3600 50  0001 C CNN
F 3 "" H 9500 3600 50  0001 C CNN
	1    9500 3600
	0    -1   -1   0   
$EndComp
Wire Wire Line
	9100 4000 9100 3600
Wire Wire Line
	9500 4000 9100 4000
Wire Wire Line
	9400 3900 9400 3600
Wire Wire Line
	9500 3900 9400 3900
Wire Wire Line
	9100 5400 9100 5000
Wire Wire Line
	9500 5400 9100 5400
Wire Wire Line
	9400 5300 9400 5000
Wire Wire Line
	9500 5300 9400 5300
Entry Wire Line
	8100 3600 8200 3500
Entry Wire Line
	8100 3700 8200 3600
Entry Wire Line
	8100 3800 8200 3700
Entry Wire Line
	8100 3900 8200 3800
Entry Wire Line
	8100 4000 8200 3900
Entry Wire Line
	8100 4100 8200 4000
Entry Wire Line
	8100 4200 8200 4100
$Comp
L eleph:C C10
U 1 1
P 9100 3600
F 0 "C10" H 9250 3867 50  0000 C CNN
F 1 "100n" H 9250 3776 50  0000 C CNN
F 2 "eleph:C0805" H 9100 4100 50  0001 C CNN
F 3 "" H 9100 4100 50  0001 C CNN
	1    9100 3600
	1    0    0    -1  
$EndComp
$Comp
L eleph:C C11
U 1 1
P 9100 5000
F 0 "C11" H 9250 5267 50  0000 C CNN
F 1 "100n" H 9250 5176 50  0000 C CNN
F 2 "eleph:C0805" H 9100 5500 50  0001 C CNN
F 3 "" H 9100 5500 50  0001 C CNN
	1    9100 5000
	1    0    0    -1  
$EndComp
Wire Wire Line
	8500 4500 8500 4200
Wire Wire Line
	7700 4500 8500 4500
Wire Wire Line
	8400 4400 7700 4400
Wire Wire Line
	8400 4100 8400 4400
Text Label 9100 5900 0    50   ~ 0
LCD_CS
Text Label 9100 5500 0    50   ~ 0
LCD_SCK
Text Label 9100 5800 0    50   ~ 0
LCD_DC
Text Label 9100 5600 0    50   ~ 0
LCD_SDA
Text Label 9100 5700 0    50   ~ 0
LCD_RES
Wire Wire Line
	9100 5900 9500 5900
Wire Wire Line
	9500 5800 9100 5800
Wire Wire Line
	9100 5700 9500 5700
Wire Wire Line
	9500 5600 9100 5600
Wire Wire Line
	9100 5500 9500 5500
Entry Wire Line
	9000 5800 9100 5900
Entry Wire Line
	9000 5700 9100 5800
Entry Wire Line
	9000 5600 9100 5700
Entry Wire Line
	9000 5500 9100 5600
Entry Wire Line
	9000 5400 9100 5500
Text Label 7800 5000 0    50   ~ 0
LCD_CS
Text Label 7800 4900 0    50   ~ 0
LCD_SCK
Text Label 7800 4800 0    50   ~ 0
LCD_DC
Text Label 7800 4700 0    50   ~ 0
LCD_SDA
Text Label 7800 4600 0    50   ~ 0
LCD_RES
Wire Wire Line
	7700 5000 8100 5000
Wire Wire Line
	7700 4900 8100 4900
Wire Wire Line
	7700 4800 8100 4800
Wire Wire Line
	8100 4700 7700 4700
Wire Wire Line
	7700 4600 8100 4600
Entry Wire Line
	8100 5000 8200 5100
Entry Wire Line
	8100 4900 8200 5000
Entry Wire Line
	8100 4800 8200 4900
Entry Wire Line
	8100 4700 8200 4800
Entry Wire Line
	8100 4600 8200 4700
$Comp
L eleph:GN-801 U6
U 1 1
P 9500 3900
F 0 "U6" H 10000 4100 50  0000 L CNN
F 1 "GN-801" H 9900 3200 50  0000 L CNN
F 2 "eleph:GN-801" H 9500 3900 50  0001 C CNN
F 3 "" H 9500 3900 50  0001 C CNN
	1    9500 3900
	1    0    0    -1  
$EndComp
$Comp
L eleph:0.96_OLED_SSD1306 U7
U 1 1
P 9500 5300
F 0 "U7" H 10150 5500 50  0000 L CNN
F 1 "0.96_OLED_SSD1306" H 9800 4500 50  0000 L CNN
F 2 "eleph:0.96_OLED_SSD1306_7pin" H 9500 5300 50  0001 C CNN
F 3 "" H 9500 5300 50  0001 C CNN
	1    9500 5300
	1    0    0    -1  
$EndComp
Text GLabel 7600 5700 0    50   Input ~ 0
BOOT0
Text GLabel 7600 6300 0    50   Input ~ 0
BOOT1
$Comp
L eleph:R R13
U 1 1
P 8000 6300
F 0 "R13" H 8200 6400 50  0000 C CNN
F 1 "100k" H 8200 6300 50  0000 C CNN
F 2 "eleph:R0805" H 8100 6800 50  0001 C CNN
F 3 "" H 8100 6800 50  0001 C CNN
	1    8000 6300
	1    0    0    -1  
$EndComp
$Comp
L power:GND #PWR034
U 1 1
P 8500 6300
F 0 "#PWR034" H 8500 6050 50  0001 C CNN
F 1 "GND" V 8505 6172 50  0000 R CNN
F 2 "" H 8500 6300 50  0001 C CNN
F 3 "" H 8500 6300 50  0001 C CNN
	1    8500 6300
	0    -1   -1   0   
$EndComp
$Comp
L eleph:R R12
U 1 1
P 7400 6000
F 0 "R12" H 7600 6100 50  0000 C CNN
F 1 "DNP" H 7600 6000 50  0000 C CNN
F 2 "eleph:R0805" H 7500 6500 50  0001 C CNN
F 3 "" H 7500 6500 50  0001 C CNN
	1    7400 6000
	1    0    0    -1  
$EndComp
$Comp
L eleph:R R14
U 1 1
P 8400 6000
F 0 "R14" H 8600 5900 50  0000 C CNN
F 1 "100k" H 8600 6000 50  0000 C CNN
F 2 "eleph:R0805" H 8500 6500 50  0001 C CNN
F 3 "" H 8500 6500 50  0001 C CNN
	1    8400 6000
	-1   0    0    1   
$EndComp
$Comp
L power:GND #PWR033
U 1 1
P 8500 6000
F 0 "#PWR033" H 8500 5750 50  0001 C CNN
F 1 "GND" V 8505 5872 50  0000 R CNN
F 2 "" H 8500 6000 50  0001 C CNN
F 3 "" H 8500 6000 50  0001 C CNN
	1    8500 6000
	0    -1   -1   0   
$EndComp
$Comp
L power:+3V3 #PWR030
U 1 1
P 7300 6000
F 0 "#PWR030" H 7300 5850 50  0001 C CNN
F 1 "+3V3" V 7315 6128 50  0000 L CNN
F 2 "" H 7300 6000 50  0001 C CNN
F 3 "" H 7300 6000 50  0001 C CNN
	1    7300 6000
	0    -1   -1   0   
$EndComp
Wire Wire Line
	7300 6000 7400 6000
Wire Wire Line
	7800 6000 7900 6000
Wire Wire Line
	8400 6000 8500 6000
Wire Wire Line
	8400 6300 8500 6300
Wire Wire Line
	7600 6300 8000 6300
Wire Wire Line
	7600 5700 7900 5700
Wire Wire Line
	7900 5700 7900 6000
Connection ~ 7900 6000
Wire Wire Line
	7900 6000 8000 6000
Wire Bus Line
	8200 5300 9000 5300
Wire Wire Line
	7700 3200 7800 3200
Wire Wire Line
	7800 3100 7700 3100
Text Label 8600 4100 0    50   ~ 0
GPS_NMEA
Text Label 8600 4200 0    50   ~ 0
GPS_CONF
$Comp
L power:GND #PWR038
U 1 1
P 9300 1300
F 0 "#PWR038" H 9300 1050 50  0001 C CNN
F 1 "GND" V 9305 1172 50  0000 R CNN
F 2 "" H 9300 1300 50  0001 C CNN
F 3 "" H 9300 1300 50  0001 C CNN
	1    9300 1300
	0    1    1    0   
$EndComp
$Comp
L power:+3V3 #PWR041
U 1 1
P 10000 1300
F 0 "#PWR041" H 10000 1150 50  0001 C CNN
F 1 "+3V3" V 10015 1428 50  0000 L CNN
F 2 "" H 10000 1300 50  0001 C CNN
F 3 "" H 10000 1300 50  0001 C CNN
	1    10000 1300
	0    1    1    0   
$EndComp
Text Label 8500 2200 0    50   ~ 0
RF_CS
Text Label 8500 1900 0    50   ~ 0
RF_MISO
Wire Wire Line
	9800 1300 9900 1300
Wire Wire Line
	9500 1300 9400 1300
$Comp
L power:GND #PWR021
U 1 1
P 4800 4700
F 0 "#PWR021" H 4800 4450 50  0001 C CNN
F 1 "GND" H 4805 4527 50  0000 C CNN
F 2 "" H 4800 4700 50  0001 C CNN
F 3 "" H 4800 4700 50  0001 C CNN
	1    4800 4700
	1    0    0    -1  
$EndComp
$Comp
L power:+3V3 #PWR020
U 1 1
P 4800 4000
F 0 "#PWR020" H 4800 3850 50  0001 C CNN
F 1 "+3V3" H 4815 4173 50  0000 C CNN
F 2 "" H 4800 4000 50  0001 C CNN
F 3 "" H 4800 4000 50  0001 C CNN
	1    4800 4000
	1    0    0    -1  
$EndComp
Wire Wire Line
	4800 4600 4800 4700
Wire Wire Line
	4800 4000 4800 4100
NoConn ~ 1600 5900
NoConn ~ 1100 6300
NoConn ~ 1600 6900
NoConn ~ 1100 7300
NoConn ~ 2100 6800
NoConn ~ 2600 6400
NoConn ~ 3100 7300
NoConn ~ 3600 6900
NoConn ~ 3100 6300
NoConn ~ 3600 5900
NoConn ~ 9500 4400
$Comp
L eleph:Pad_oval X9
U 1 1
P 10500 1200
F 0 "X9" H 10900 1200 50  0000 C CNN
F 1 "Pad_oval" H 10700 1100 50  0001 C CNN
F 2 "eleph:Antenna_terminal" H 10500 1200 50  0001 C CNN
F 3 "" H 10500 1200 50  0001 C CNN
	1    10500 1200
	0    -1   -1   0   
$EndComp
NoConn ~ 900  1100
NoConn ~ 900  1500
Wire Wire Line
	1800 3000 1600 3000
Wire Wire Line
	1600 2600 1800 2600
NoConn ~ 1100 2600
NoConn ~ 1100 3000
$Comp
L eleph:Led_green D1
U 1 1
P 5800 5700
F 0 "D1" H 6000 5435 50  0000 C CNN
F 1 "Led_green" H 6000 5526 50  0000 C CNN
F 2 "eleph:D1206" H 5800 5700 50  0001 C CNN
F 3 "" H 5800 5700 50  0001 C CNN
	1    5800 5700
	-1   0    0    1   
$EndComp
$Comp
L eleph:Led_red D2
U 1 1
P 5800 6300
F 0 "D2" H 6000 6035 50  0000 C CNN
F 1 "Led_red" H 6000 6126 50  0000 C CNN
F 2 "eleph:D1206" H 5800 6300 50  0001 C CNN
F 3 "" H 5800 6300 50  0001 C CNN
	1    5800 6300
	-1   0    0    1   
$EndComp
Wire Wire Line
	7800 800  7800 900 
Connection ~ 7800 900 
Wire Wire Line
	7800 900  8000 900 
Wire Wire Line
	7800 1500 7800 1400
Connection ~ 7800 1400
Wire Wire Line
	7800 1400 8000 1400
$Comp
L eleph:C_pol C5
U 1 1
P 6800 1400
F 0 "C5" V 6904 1588 50  0000 L CNN
F 1 "10u" V 6995 1588 50  0000 L CNN
F 2 "eleph:C_tantA" H 6800 1900 50  0001 C CNN
F 3 "" H 6800 1900 50  0001 C CNN
	1    6800 1400
	0    1    1    0   
$EndComp
$Comp
L power:GND #PWR027
U 1 1
P 6800 1800
F 0 "#PWR027" H 6800 1550 50  0001 C CNN
F 1 "GND" H 6805 1627 50  0000 C CNN
F 2 "" H 6800 1800 50  0001 C CNN
F 3 "" H 6800 1800 50  0001 C CNN
	1    6800 1800
	1    0    0    -1  
$EndComp
Wire Wire Line
	6800 1800 6800 1700
$Comp
L eleph:R R10
U 1 1
P 5700 1350
F 0 "R10" V 5854 1430 50  0000 L CNN
F 1 "DNP" V 5945 1430 50  0000 L CNN
F 2 "eleph:R0805" H 5800 1850 50  0001 C CNN
F 3 "" H 5800 1850 50  0001 C CNN
	1    5700 1350
	0    1    1    0   
$EndComp
$Comp
L power:GND #PWR024
U 1 1
P 5700 1800
F 0 "#PWR024" H 5700 1550 50  0001 C CNN
F 1 "GND" H 5705 1627 50  0000 C CNN
F 2 "" H 5700 1800 50  0001 C CNN
F 3 "" H 5700 1800 50  0001 C CNN
	1    5700 1800
	1    0    0    -1  
$EndComp
Wire Wire Line
	6800 900  6800 1100
Connection ~ 6800 1100
Wire Wire Line
	5700 1750 5700 1800
$Comp
L eleph:C C12
U 1 1
P 9500 1300
F 0 "C12" H 9650 1567 50  0000 C CNN
F 1 "100n" H 9650 1476 50  0000 C CNN
F 2 "eleph:C0805" H 9500 1800 50  0001 C CNN
F 3 "" H 9500 1800 50  0001 C CNN
	1    9500 1300
	1    0    0    -1  
$EndComp
Text Notes 1800 1000 0    50   ~ 0
X1-X2\nLi-Ion 18650 Terminals
Text Notes 5700 700  0    50   ~ 0
If TPS73601DBV, then populate R10, R11 \naccording to the datasheet
Text Notes 10100 1000 0    50   ~ 0
Whip\nantenna
Wire Wire Line
	8400 4100 9500 4100
Wire Wire Line
	8500 4200 9500 4200
$Comp
L eleph:Pad_round X7
U 1 1
P 5900 2600
F 0 "X7" H 6130 2600 50  0000 L CNN
F 1 "Pad_round" H 6100 2500 50  0001 C CNN
F 2 "eleph:Pad_round" H 5900 2600 50  0001 C CNN
F 3 "" H 5900 2600 50  0001 C CNN
	1    5900 2600
	-1   0    0    1   
$EndComp
$Comp
L eleph:Pad_round X6
U 1 1
P 5900 2400
F 0 "X6" H 6130 2400 50  0000 L CNN
F 1 "Pad_round" H 6100 2300 50  0001 C CNN
F 2 "eleph:Pad_round" H 5900 2400 50  0001 C CNN
F 3 "" H 5900 2400 50  0001 C CNN
	1    5900 2400
	-1   0    0    1   
$EndComp
$Comp
L eleph:Pad_round X8
U 1 1
P 5900 2800
F 0 "X8" H 6130 2800 50  0000 L CNN
F 1 "Pad_round" H 6100 2700 50  0001 C CNN
F 2 "eleph:Pad_round" H 5900 2800 50  0001 C CNN
F 3 "" H 5900 2800 50  0001 C CNN
	1    5900 2800
	-1   0    0    1   
$EndComp
Wire Wire Line
	5900 2800 6000 2800
Wire Wire Line
	6000 2800 6000 2900
Wire Wire Line
	6000 2900 6300 2900
Wire Wire Line
	5900 2600 6100 2600
Wire Wire Line
	6100 2600 6100 2800
Wire Wire Line
	6100 2800 6300 2800
Wire Wire Line
	5900 2400 6200 2400
Wire Wire Line
	6200 2400 6200 2700
Wire Wire Line
	6200 2700 6300 2700
Text Notes 5800 6800 0    50   ~ 0
Piezo buzzer
$Comp
L eleph:RFM9X U5
U 1 1
P 9000 1800
F 0 "U5" H 9650 2065 50  0000 C CNN
F 1 "RFM9X" H 9650 1974 50  0000 C CNN
F 2 "eleph:RFM9X" H 9000 1800 50  0001 C CNN
F 3 "" H 9000 1800 50  0001 C CNN
	1    9000 1800
	1    0    0    -1  
$EndComp
Wire Wire Line
	2500 3800 2500 3700
$Comp
L eleph:R R2
U 1 1
P 2500 3800
F 0 "R2" V 2654 3880 50  0000 L CNN
F 1 "4.7k" V 2745 3880 50  0000 L CNN
F 2 "eleph:R0805" H 2600 4300 50  0001 C CNN
F 3 "" H 2600 4300 50  0001 C CNN
	1    2500 3800
	0    1    1    0   
$EndComp
Connection ~ 2500 4500
Wire Wire Line
	2500 4500 2700 4500
Wire Wire Line
	2500 4500 2500 4200
Wire Wire Line
	1900 4500 2500 4500
Wire Wire Line
	2700 4400 2200 4400
Connection ~ 2200 4400
Wire Wire Line
	2200 4400 1900 4400
Wire Wire Line
	2200 4200 2200 4400
$Comp
L eleph:R R1
U 1 1
P 2200 3800
F 0 "R1" V 2354 3880 50  0000 L CNN
F 1 "4.7k" V 2445 3880 50  0000 L CNN
F 2 "eleph:R0805" H 2300 4300 50  0001 C CNN
F 3 "" H 2300 4300 50  0001 C CNN
	1    2200 3800
	0    1    1    0   
$EndComp
Wire Wire Line
	2200 3700 2000 3700
Connection ~ 2200 3700
Wire Wire Line
	2200 3800 2200 3700
Wire Wire Line
	2500 3700 2200 3700
Wire Wire Line
	4000 4100 4000 4400
Connection ~ 4000 4400
Text GLabel 4700 4300 0    50   Input ~ 0
SWCLK
Text GLabel 4700 4400 0    50   Input ~ 0
SWDIO
Text GLabel 4700 4500 0    50   Input ~ 0
RESET
Wire Wire Line
	4800 4200 4800 4600
Connection ~ 4800 4600
Wire Wire Line
	4900 4600 4800 4600
Wire Wire Line
	4900 4200 4800 4200
Wire Wire Line
	4800 4100 4900 4100
$Comp
L eleph:PLS-1x6 X5
U 1 1
P 4900 4100
F 0 "X5" H 5000 4300 50  0000 L CNN
F 1 "PLS-1x6" H 5000 3400 50  0000 L CNN
F 2 "eleph:1x6header" H 4900 4100 50  0001 C CNN
F 3 "" H 4900 4100 50  0001 C CNN
	1    4900 4100
	1    0    0    -1  
$EndComp
Wire Wire Line
	4700 4300 4900 4300
Wire Wire Line
	4900 4400 4700 4400
Wire Wire Line
	4700 4500 4900 4500
Text GLabel 7800 2700 2    50   Input ~ 0
RESET
Wire Wire Line
	2700 4700 2800 4700
Text GLabel 7800 2900 2    50   Input ~ 0
SWCLK
Text GLabel 7800 2800 2    50   Input ~ 0
SWDIO
Wire Wire Line
	7700 2800 7800 2800
Wire Wire Line
	7800 2700 7700 2700
Wire Wire Line
	7700 2900 7800 2900
Wire Wire Line
	9000 1900 8500 1900
Wire Wire Line
	9000 2000 8500 2000
Wire Wire Line
	9000 2100 8500 2100
Wire Wire Line
	9000 2200 8500 2200
Text Label 8500 2000 0    50   ~ 0
RF_MOSI
Text Label 8500 2100 0    50   ~ 0
RF_SCK
Wire Wire Line
	9000 1800 8900 1800
Wire Wire Line
	8900 1800 8900 2500
Wire Wire Line
	8900 2500 9000 2500
$Comp
L power:GND #PWR035
U 1 1
P 8900 2700
F 0 "#PWR035" H 8900 2450 50  0001 C CNN
F 1 "GND" H 8905 2527 50  0000 C CNN
F 2 "" H 8900 2700 50  0001 C CNN
F 3 "" H 8900 2700 50  0001 C CNN
	1    8900 2700
	1    0    0    -1  
$EndComp
Connection ~ 8900 2500
$Comp
L power:GND #PWR042
U 1 1
P 10400 2700
F 0 "#PWR042" H 10400 2450 50  0001 C CNN
F 1 "GND" H 10405 2527 50  0000 C CNN
F 2 "" H 10400 2700 50  0001 C CNN
F 3 "" H 10400 2700 50  0001 C CNN
	1    10400 2700
	1    0    0    -1  
$EndComp
Wire Wire Line
	10300 2400 10400 2400
Wire Wire Line
	10400 2400 10400 2700
Wire Wire Line
	10500 1200 10500 2500
Wire Wire Line
	10500 2500 10300 2500
Wire Wire Line
	10300 2100 10400 2100
Wire Wire Line
	10400 2100 10400 1500
Wire Wire Line
	10400 1500 9900 1500
Wire Wire Line
	9900 1500 9900 1300
Connection ~ 9900 1300
Wire Wire Line
	9900 1300 10000 1300
Wire Wire Line
	8900 2500 8900 2700
NoConn ~ 9000 2400
NoConn ~ 10300 2200
NoConn ~ 10300 2300
Text Label 7800 3700 0    50   ~ 0
RF_IRQ2
Wire Wire Line
	7700 3400 7700 3300
Wire Wire Line
	7700 3300 7800 3300
Entry Wire Line
	8100 3500 8200 3400
Wire Wire Line
	7700 3500 8100 3500
Text Label 8500 2300 0    50   ~ 0
RF_RES
Wire Wire Line
	8500 2300 9000 2300
Wire Bus Line
	8200 3100 8400 3100
Wire Wire Line
	10300 2000 10900 2000
Text Label 10600 2000 0    50   ~ 0
RF_IRQ0
Text Label 10600 1900 0    50   ~ 0
RF_IRQ1
Text Label 10600 1800 0    50   ~ 0
RF_IRQ2
Wire Wire Line
	10300 1900 10900 1900
Wire Wire Line
	10300 1800 10900 1800
Entry Wire Line
	10900 1800 11000 1900
Entry Wire Line
	10900 1900 11000 2000
Entry Wire Line
	10900 2000 11000 2100
Entry Wire Line
	8500 1900 8400 2000
Entry Wire Line
	8400 2100 8500 2000
Entry Wire Line
	8400 2200 8500 2100
Entry Wire Line
	8400 2300 8500 2200
Entry Wire Line
	8400 2400 8500 2300
Connection ~ 8400 3100
Wire Bus Line
	8400 3100 11000 3100
Wire Wire Line
	7700 4300 9500 4300
Text Label 8600 4300 0    50   ~ 0
GPS_PPS
Wire Wire Line
	9800 800  9900 800 
Wire Wire Line
	9900 800  9900 1300
Wire Wire Line
	9500 800  9400 800 
Wire Wire Line
	9400 800  9400 1300
Connection ~ 9400 1300
Wire Wire Line
	9400 1300 9300 1300
Wire Wire Line
	5400 1100 6800 1100
$Comp
L eleph:R R11
U 1 1
P 6050 900
F 0 "R11" H 6250 1000 50  0000 C CNN
F 1 "DNP" H 6250 900 50  0000 C CNN
F 2 "eleph:R0805" H 6150 1400 50  0001 C CNN
F 3 "" H 6150 1400 50  0001 C CNN
	1    6050 900 
	1    0    0    -1  
$EndComp
Wire Wire Line
	6800 1100 6800 1400
Wire Wire Line
	6100 1300 5900 1300
Wire Wire Line
	5900 1300 5900 900 
Wire Wire Line
	5900 900  6050 900 
Wire Wire Line
	6450 900  6600 900 
Wire Wire Line
	6400 1300 6600 1300
Wire Wire Line
	6600 1300 6600 900 
Connection ~ 6600 900 
Wire Wire Line
	6600 900  6800 900 
Connection ~ 5900 900 
Wire Wire Line
	5700 900  5900 900 
Wire Wire Line
	5200 1300 5700 1300
Wire Wire Line
	5700 1300 5700 1350
Wire Wire Line
	5700 900  5700 1300
Connection ~ 5700 1300
Wire Bus Line
	11000 1900 11000 3100
Wire Bus Line
	8400 2000 8400 3100
Wire Bus Line
	9000 5300 9000 5800
Wire Bus Line
	8200 4700 8200 5300
Wire Bus Line
	8200 3100 8200 4100
$EndSCHEMATC
